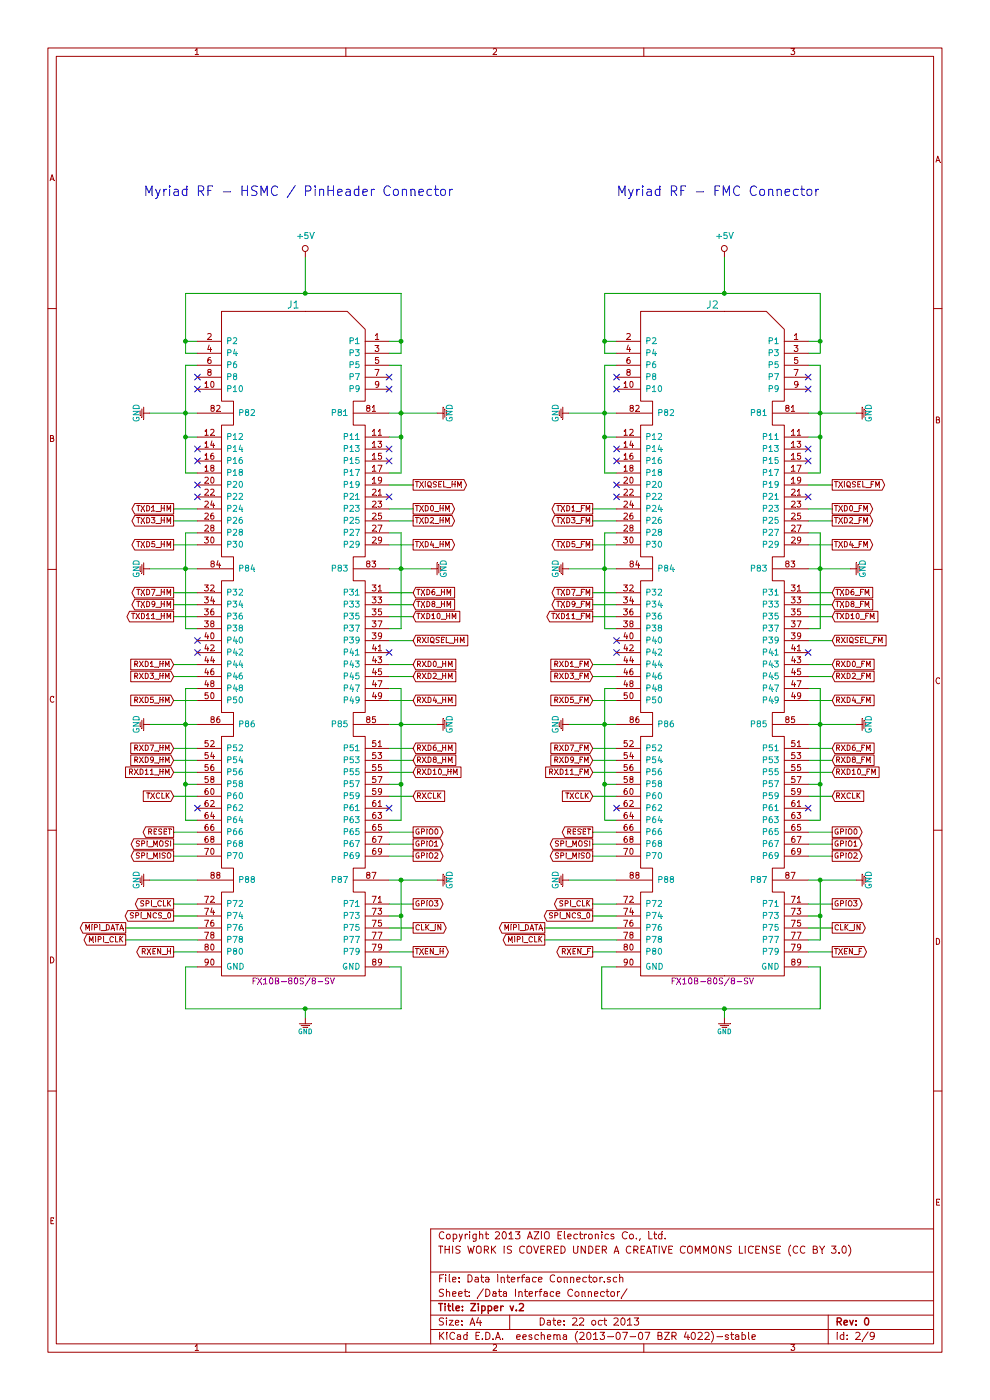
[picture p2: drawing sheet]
EESchema Schematic File Version 2
LIBS:Zipper-cache
LIBS:Zipper-cache
EELAYER 27 0
EELAYER END
$Descr A4 8268 11693 portrait
encoding utf-8
Sheet 2 9
Title "Zipper v.2"
Date "22 oct 2013"
Rev "0"
Comp ""
Comment1 "THIS WORK IS COVERED UNDER A CREATIVE COMMONS LICENSE (CC BY 3.0)"
Comment2 "Copyright 2013 AZIO Electronics Co., Ltd."
Comment3 ""
Comment4 ""
$EndDescr
Connection ~ 5050 3650
Wire Wire Line
	5050 3950 5050 3050
Wire Wire Line
	5050 3950 5150 3950
Wire Wire Line
	6750 4550 6950 4550
Wire Wire Line
	6750 5050 6950 5050
Wire Wire Line
	4950 4250 5150 4250
Wire Wire Line
	4950 4550 5150 4550
Wire Wire Line
	4950 5050 5150 5050
Wire Wire Line
	4950 5550 5150 5550
Wire Wire Line
	4950 5850 5150 5850
Wire Wire Line
	4950 6350 5150 6350
Wire Wire Line
	4950 6650 5150 6650
Wire Wire Line
	5150 6950 4950 6950
Wire Wire Line
	4950 7150 5150 7150
Wire Wire Line
	4950 7650 5150 7650
Wire Wire Line
	5150 7950 4950 7950
Wire Wire Line
	6750 7150 6950 7150
Wire Wire Line
	6750 6650 6950 6650
Wire Wire Line
	6950 5350 6750 5350
Wire Wire Line
	6950 5650 6750 5650
Wire Wire Line
	6950 6450 6750 6450
Wire Wire Line
	6950 6250 6750 6250
Connection ~ 6850 6550
Wire Wire Line
	6750 6550 6850 6550
Wire Wire Line
	7100 4750 6750 4750
Wire Wire Line
	5150 7350 4750 7350
Wire Wire Line
	6750 6050 7150 6050
Wire Wire Line
	6750 5750 6850 5750
Wire Wire Line
	6850 5750 6850 6850
Wire Wire Line
	6850 6850 6750 6850
Wire Wire Line
	6850 7650 6750 7650
Wire Wire Line
	5150 6050 4750 6050
Wire Wire Line
	5150 4750 4750 4750
Wire Wire Line
	5150 5250 5050 5250
Wire Wire Line
	5050 5250 5050 4450
Wire Wire Line
	5150 3450 4750 3450
Wire Wire Line
	5050 3650 5150 3650
Wire Wire Line
	5050 3050 5150 3050
Connection ~ 6850 3450
Wire Wire Line
	6750 3950 6850 3950
Wire Wire Line
	6850 3950 6850 3050
Wire Wire Line
	6850 3050 6750 3050
Connection ~ 5050 2850
Wire Wire Line
	5150 2850 5050 2850
Wire Wire Line
	6750 2950 6850 2950
Wire Wire Line
	6850 2950 6850 2450
Wire Wire Line
	6850 2450 5050 2450
Wire Wire Line
	5050 2450 5050 2950
Wire Wire Line
	5050 2950 5150 2950
Wire Wire Line
	6750 2850 6850 2850
Connection ~ 6850 2850
Wire Wire Line
	6750 3650 6850 3650
Connection ~ 6850 3650
Wire Wire Line
	7150 3450 6750 3450
Connection ~ 5050 3450
Wire Wire Line
	5050 4450 5150 4450
Connection ~ 5050 4750
Wire Wire Line
	5150 5750 5050 5750
Wire Wire Line
	5050 5750 5050 6850
Wire Wire Line
	5050 6850 5150 6850
Connection ~ 5050 6050
Wire Wire Line
	5050 6550 5150 6550
Connection ~ 5050 6550
Wire Wire Line
	6850 7350 6850 7850
Wire Wire Line
	6850 7850 6750 7850
Connection ~ 6850 7650
Connection ~ 6850 6050
Wire Wire Line
	6750 7350 7150 7350
Connection ~ 6850 7350
Wire Wire Line
	6750 5250 6850 5250
Wire Wire Line
	6850 5250 6850 4450
Wire Wire Line
	6850 4450 6750 4450
Connection ~ 6850 4750
Wire Wire Line
	6950 6350 6750 6350
Wire Wire Line
	6950 5850 6750 5850
Wire Wire Line
	6950 5550 6750 5550
Wire Wire Line
	6950 4050 6750 4050
Wire Wire Line
	6950 4350 6750 4350
Wire Wire Line
	6750 6950 6950 6950
Wire Wire Line
	6950 7750 6750 7750
Wire Wire Line
	6950 7950 6750 7950
Wire Wire Line
	4950 7550 5150 7550
Wire Wire Line
	4950 7050 5150 7050
Wire Wire Line
	4950 6450 5150 6450
Wire Wire Line
	4950 6250 5150 6250
Wire Wire Line
	4950 5650 5150 5650
Wire Wire Line
	4950 5150 5150 5150
Wire Wire Line
	4950 4350 5150 4350
Wire Wire Line
	6750 5150 6950 5150
Wire Wire Line
	6750 4950 6950 4950
Wire Wire Line
	6750 7050 6950 7050
Text GLabel 6950 7950 2    45   Output ~ 0
TXEN_F
Text GLabel 6950 7750 2    45   Output ~ 0
CLK_IN
Text GLabel 6950 7150 2    45   Output ~ 0
GPIO2
Text GLabel 6950 7050 2    45   Output ~ 0
GPIO1
Text GLabel 6950 6950 2    45   Output ~ 0
GPIO0
Text GLabel 6950 6650 2    45   Input ~ 0
RXCLK
Text GLabel 6950 6450 2    45   Input ~ 0
RXD10_FM
Text GLabel 6950 6350 2    45   Input ~ 0
RXD8_FM
Text GLabel 6950 6250 2    45   Input ~ 0
RXD6_FM
Text GLabel 6950 5850 2    45   Input ~ 0
RXD4_FM
Text GLabel 6950 5650 2    45   Input ~ 0
RXD2_FM
Text GLabel 6950 5550 2    45   Input ~ 0
RXD0_FM
Text GLabel 6950 5350 2    45   Input ~ 0
RXIQSEL_FM
Text GLabel 6950 5150 2    45   Input ~ 0
TXD10_FM
Text GLabel 6950 5050 2    45   Input ~ 0
TXD8_FM
Text GLabel 6950 4950 2    45   Input ~ 0
TXD6_FM
Text GLabel 6950 4550 2    45   Output ~ 0
TXD4_FM
Text GLabel 6950 4350 2    45   Output ~ 0
TXD2_FM
Text GLabel 6950 4250 2    45   Output ~ 0
TXD0_FM
Text GLabel 6950 4050 2    45   Output ~ 0
TXIQSEL_FM
Text GLabel 4950 7950 0    45   Output ~ 0
RXEN_F
Text GLabel 4950 7650 0    45   Output ~ 0
SPI_NCS_0
Text GLabel 4950 7550 0    45   Output ~ 0
SPI_CLK
Text GLabel 4950 7150 0    45   Output ~ 0
SPI_MISO
Text GLabel 4950 7050 0    45   Output ~ 0
SPI_MOSI
Text GLabel 4950 6950 0    45   Output ~ 0
RESET
Text GLabel 4950 6650 0    45   Input ~ 0
TXCLK
Text GLabel 4950 6450 0    45   Input ~ 0
RXD11_FM
Text GLabel 4950 6350 0    45   Input ~ 0
RXD9_FM
Text GLabel 4950 6250 0    45   Input ~ 0
RXD7_FM
Text GLabel 4950 5850 0    45   Input ~ 0
RXD5_FM
Text GLabel 4950 5650 0    45   Input ~ 0
RXD3_FM
Text GLabel 4950 5550 0    45   Input ~ 0
RXD1_FM
Text GLabel 4950 5150 0    45   Output ~ 0
TXD11_FM
Text GLabel 4950 5050 0    45   Output ~ 0
TXD9_FM
Text GLabel 4950 4950 0    45   Output ~ 0
TXD7_FM
Text GLabel 4950 4550 0    45   Output ~ 0
TXD5_FM
Text GLabel 4950 4350 0    45   Output ~ 0
TXD3_FM
Text GLabel 4950 4250 0    45   Output ~ 0
TXD1_FM
$Comp
L GND #01
U 1 1
P 7200 3450
F 0 "#01" H 7250 3500 50  0001 C CNN
F 1 "GND" H 7200 3390 50  0000 C CNN
F 2 "" H 7200 3450 60  0001 C CNN
F 3 "" H 7200 3450 60  0001 C CNN
	1    7200 3450
	0    -1   -1   0   
$EndComp
$Comp
L GND #02
U 1 1
P 7150 4750
F 0 "#02" H 7200 4800 50  0001 C CNN
F 1 "GND" H 7150 4690 50  0000 C CNN
F 2 "" H 7150 4750 60  0001 C CNN
F 3 "" H 7150 4750 60  0001 C CNN
	1    7150 4750
	0    -1   -1   0   
$EndComp
$Comp
L GND #03
U 1 1
P 7200 6050
F 0 "#03" H 7250 6100 50  0001 C CNN
F 1 "GND" H 7200 5990 50  0000 C CNN
F 2 "" H 7200 6050 60  0001 C CNN
F 3 "" H 7200 6050 60  0001 C CNN
	1    7200 6050
	0    -1   -1   0   
$EndComp
$Comp
L GND #04
U 1 1
P 7200 7350
F 0 "#04" H 7250 7400 50  0001 C CNN
F 1 "GND" H 7200 7290 50  0000 C CNN
F 2 "" H 7200 7350 60  0001 C CNN
F 3 "" H 7200 7350 60  0001 C CNN
	1    7200 7350
	0    -1   -1   0   
$EndComp
$Comp
L GND #05
U 1 1
P 4700 7350
F 0 "#05" H 4750 7400 50  0001 C CNN
F 1 "GND" H 4700 7290 50  0000 C CNN
F 2 "" H 4700 7350 60  0001 C CNN
F 3 "" H 4700 7350 60  0001 C CNN
	1    4700 7350
	0    1    1    0   
$EndComp
$Comp
L GND #06
U 1 1
P 4700 6050
F 0 "#06" H 4750 6100 50  0001 C CNN
F 1 "GND" H 4700 5990 50  0000 C CNN
F 2 "" H 4700 6050 60  0001 C CNN
F 3 "" H 4700 6050 60  0001 C CNN
	1    4700 6050
	0    1    1    0   
$EndComp
$Comp
L GND #07
U 1 1
P 4700 4750
F 0 "#07" H 4750 4800 50  0001 C CNN
F 1 "GND" H 4700 4690 50  0000 C CNN
F 2 "" H 4700 4750 60  0001 C CNN
F 3 "" H 4700 4750 60  0001 C CNN
	1    4700 4750
	0    1    1    0   
$EndComp
$Comp
L GND #08
U 1 1
P 4700 3450
F 0 "#08" H 4750 3500 50  0001 C CNN
F 1 "GND" H 4700 3390 50  0000 C CNN
F 2 "" H 4700 3450 60  0001 C CNN
F 3 "" H 4700 3450 60  0001 C CNN
	1    4700 3450
	0    1    1    0   
$EndComp
NoConn ~ 6750 3150
NoConn ~ 6750 3250
NoConn ~ 6750 3750
NoConn ~ 6750 3850
NoConn ~ 6750 4150
NoConn ~ 6750 5450
NoConn ~ 6750 6750
NoConn ~ 5150 5350
NoConn ~ 5150 5450
NoConn ~ 5150 4050
NoConn ~ 5150 4150
NoConn ~ 5150 3750
NoConn ~ 5150 3850
NoConn ~ 5150 3150
NoConn ~ 5150 3250
NoConn ~ 5150 6750
Wire Wire Line
	6950 4250 6750 4250
Wire Wire Line
	5150 4950 4950 4950
$Comp
L +5V #PWR09
U 1 1
P 6050 2150
F 0 "#PWR09" H 6050 2340 20  0001 C CNN
F 1 "+5V" H 6050 2325 50  0000 C CNN
F 2 "" H 6050 2150 60  0000 C CNN
F 3 "" H 6050 2150 60  0000 C CNN
	1    6050 2150
	1    0    0    -1  
$EndComp
Wire Wire Line
	6050 2150 6050 2450
Connection ~ 6050 2450
Wire Wire Line
	5025 8425 6850 8425
$Comp
L GND #PWR010
U 1 1
P 6050 8550
F 0 "#PWR010" H 6050 8650 40  0001 C CNN
F 1 "GND" H 6050 8480 40  0000 C CNN
F 2 "" H 6050 8550 60  0000 C CNN
F 3 "" H 6050 8550 60  0000 C CNN
	1    6050 8550
	1    0    0    -1  
$EndComp
Wire Wire Line
	6050 8500 6050 8425
Connection ~ 6050 8425
Connection ~ 1550 3650
Wire Wire Line
	1550 3950 1550 3050
Wire Wire Line
	1550 3950 1650 3950
Wire Wire Line
	3250 4550 3450 4550
Wire Wire Line
	3250 5050 3450 5050
Wire Wire Line
	1450 4250 1650 4250
Wire Wire Line
	1450 4550 1650 4550
Wire Wire Line
	1450 5050 1650 5050
Wire Wire Line
	1450 5550 1650 5550
Wire Wire Line
	1450 5850 1650 5850
Wire Wire Line
	1450 6350 1650 6350
Wire Wire Line
	1450 6650 1650 6650
Wire Wire Line
	1650 6950 1450 6950
Wire Wire Line
	1450 7150 1650 7150
Wire Wire Line
	1450 7650 1650 7650
Wire Wire Line
	1650 7950 1450 7950
Wire Wire Line
	3250 7150 3450 7150
Wire Wire Line
	3250 6650 3450 6650
Wire Wire Line
	3450 5350 3250 5350
Wire Wire Line
	3450 5650 3250 5650
Wire Wire Line
	3450 6450 3250 6450
Wire Wire Line
	3450 6250 3250 6250
Connection ~ 3350 6550
Wire Wire Line
	3250 6550 3350 6550
Wire Wire Line
	3600 4750 3250 4750
Wire Wire Line
	1650 7350 1250 7350
Wire Wire Line
	3250 6050 3650 6050
Wire Wire Line
	3250 5750 3350 5750
Wire Wire Line
	3350 5750 3350 6850
Wire Wire Line
	3350 6850 3250 6850
Wire Wire Line
	3350 7650 3250 7650
Wire Wire Line
	1650 6050 1250 6050
Wire Wire Line
	1650 4750 1250 4750
Wire Wire Line
	1650 5250 1550 5250
Wire Wire Line
	1550 5250 1550 4450
Wire Wire Line
	1650 3450 1250 3450
Wire Wire Line
	1550 3650 1650 3650
Wire Wire Line
	1550 3050 1650 3050
Connection ~ 3350 3450
Wire Wire Line
	3250 3950 3350 3950
Wire Wire Line
	3350 3950 3350 3050
Wire Wire Line
	3350 3050 3250 3050
Connection ~ 1550 2850
Wire Wire Line
	1650 2850 1550 2850
Wire Wire Line
	3250 2950 3350 2950
Wire Wire Line
	3350 2950 3350 2450
Wire Wire Line
	3350 2450 1550 2450
Wire Wire Line
	1550 2450 1550 2950
Wire Wire Line
	1550 2950 1650 2950
Wire Wire Line
	3250 2850 3350 2850
Connection ~ 3350 2850
Wire Wire Line
	3250 3650 3350 3650
Connection ~ 3350 3650
Wire Wire Line
	3650 3450 3250 3450
Connection ~ 1550 3450
Wire Wire Line
	1550 4450 1650 4450
Connection ~ 1550 4750
Wire Wire Line
	1650 5750 1550 5750
Wire Wire Line
	1550 5750 1550 6850
Wire Wire Line
	1550 6850 1650 6850
Connection ~ 1550 6050
Wire Wire Line
	1550 6550 1650 6550
Connection ~ 1550 6550
Wire Wire Line
	3350 7350 3350 7850
Wire Wire Line
	3350 7850 3250 7850
Connection ~ 3350 7650
Connection ~ 3350 6050
Wire Wire Line
	3250 7350 3650 7350
Connection ~ 3350 7350
Wire Wire Line
	3250 5250 3350 5250
Wire Wire Line
	3350 5250 3350 4450
Wire Wire Line
	3350 4450 3250 4450
Connection ~ 3350 4750
Wire Wire Line
	3450 6350 3250 6350
Wire Wire Line
	3450 5850 3250 5850
Wire Wire Line
	3450 5550 3250 5550
Wire Wire Line
	3450 4050 3250 4050
Wire Wire Line
	3450 4350 3250 4350
Wire Wire Line
	3250 6950 3450 6950
Wire Wire Line
	3450 7750 3250 7750
Wire Wire Line
	3450 7950 3250 7950
Wire Wire Line
	1450 7550 1650 7550
Wire Wire Line
	1450 7050 1650 7050
Wire Wire Line
	1450 6450 1650 6450
Wire Wire Line
	1450 6250 1650 6250
Wire Wire Line
	1450 5650 1650 5650
Wire Wire Line
	1450 5150 1650 5150
Wire Wire Line
	1450 4350 1650 4350
Wire Wire Line
	3250 5150 3450 5150
Wire Wire Line
	3250 4950 3450 4950
Wire Wire Line
	3250 7050 3450 7050
Text GLabel 3450 7950 2    45   Output ~ 0
TXEN_H
Text GLabel 3450 7750 2    45   Output ~ 0
CLK_IN
Text GLabel 3450 7150 2    45   Output ~ 0
GPIO2
Text GLabel 3450 7050 2    45   Output ~ 0
GPIO1
Text GLabel 3450 6950 2    45   Output ~ 0
GPIO0
Text GLabel 3450 6650 2    45   Input ~ 0
RXCLK
Text GLabel 3450 6450 2    45   Input ~ 0
RXD10_HM
Text GLabel 3450 6350 2    45   Input ~ 0
RXD8_HM
Text GLabel 3450 6250 2    45   Input ~ 0
RXD6_HM
Text GLabel 3450 5850 2    45   Input ~ 0
RXD4_HM
Text GLabel 3450 5650 2    45   Input ~ 0
RXD2_HM
Text GLabel 3450 5550 2    45   Input ~ 0
RXD0_HM
Text GLabel 3450 5350 2    45   Input ~ 0
RXIQSEL_HM
Text GLabel 3450 5150 2    45   Input ~ 0
TXD10_HM
Text GLabel 3450 5050 2    45   Input ~ 0
TXD8_HM
Text GLabel 3450 4950 2    45   Input ~ 0
TXD6_HM
Text GLabel 3450 4550 2    45   Output ~ 0
TXD4_HM
Text GLabel 3450 4350 2    45   Output ~ 0
TXD2_HM
Text GLabel 3450 4250 2    45   Output ~ 0
TXD0_HM
Text GLabel 3450 4050 2    45   Output ~ 0
TXIQSEL_HM
Text GLabel 1450 7950 0    45   Output ~ 0
RXEN_H
Text GLabel 1450 7650 0    45   Output ~ 0
SPI_NCS_0
Text GLabel 1450 7550 0    45   Output ~ 0
SPI_CLK
Text GLabel 1450 7150 0    45   Output ~ 0
SPI_MISO
Text GLabel 1450 7050 0    45   Output ~ 0
SPI_MOSI
Text GLabel 1450 6950 0    45   Output ~ 0
RESET
Text GLabel 1450 6650 0    45   Input ~ 0
TXCLK
Text GLabel 1450 6450 0    45   Input ~ 0
RXD11_HM
Text GLabel 1450 6350 0    45   Input ~ 0
RXD9_HM
Text GLabel 1450 6250 0    45   Input ~ 0
RXD7_HM
Text GLabel 1450 5850 0    45   Input ~ 0
RXD5_HM
Text GLabel 1450 5650 0    45   Input ~ 0
RXD3_HM
Text GLabel 1450 5550 0    45   Input ~ 0
RXD1_HM
Text GLabel 1450 5150 0    45   Output ~ 0
TXD11_HM
Text GLabel 1450 5050 0    45   Output ~ 0
TXD9_HM
Text GLabel 1450 4950 0    45   Output ~ 0
TXD7_HM
Text GLabel 1450 4550 0    45   Output ~ 0
TXD5_HM
Text GLabel 1450 4350 0    45   Output ~ 0
TXD3_HM
Text GLabel 1450 4250 0    45   Output ~ 0
TXD1_HM
$Comp
L GND #011
U 1 1
P 3700 3450
F 0 "#011" H 3750 3500 50  0001 C CNN
F 1 "GND" H 3700 3390 50  0000 C CNN
F 2 "" H 3700 3450 60  0001 C CNN
F 3 "" H 3700 3450 60  0001 C CNN
	1    3700 3450
	0    -1   -1   0   
$EndComp
$Comp
L GND #012
U 1 1
P 3650 4750
F 0 "#012" H 3700 4800 50  0001 C CNN
F 1 "GND" H 3650 4690 50  0000 C CNN
F 2 "" H 3650 4750 60  0001 C CNN
F 3 "" H 3650 4750 60  0001 C CNN
	1    3650 4750
	0    -1   -1   0   
$EndComp
$Comp
L GND #013
U 1 1
P 3700 6050
F 0 "#013" H 3750 6100 50  0001 C CNN
F 1 "GND" H 3700 5990 50  0000 C CNN
F 2 "" H 3700 6050 60  0001 C CNN
F 3 "" H 3700 6050 60  0001 C CNN
	1    3700 6050
	0    -1   -1   0   
$EndComp
$Comp
L GND #014
U 1 1
P 3700 7350
F 0 "#014" H 3750 7400 50  0001 C CNN
F 1 "GND" H 3700 7290 50  0000 C CNN
F 2 "" H 3700 7350 60  0001 C CNN
F 3 "" H 3700 7350 60  0001 C CNN
	1    3700 7350
	0    -1   -1   0   
$EndComp
$Comp
L GND #015
U 1 1
P 1200 7350
F 0 "#015" H 1250 7400 50  0001 C CNN
F 1 "GND" H 1200 7290 50  0000 C CNN
F 2 "" H 1200 7350 60  0001 C CNN
F 3 "" H 1200 7350 60  0001 C CNN
	1    1200 7350
	0    1    1    0   
$EndComp
$Comp
L GND #016
U 1 1
P 1200 6050
F 0 "#016" H 1250 6100 50  0001 C CNN
F 1 "GND" H 1200 5990 50  0000 C CNN
F 2 "" H 1200 6050 60  0001 C CNN
F 3 "" H 1200 6050 60  0001 C CNN
	1    1200 6050
	0    1    1    0   
$EndComp
$Comp
L GND #017
U 1 1
P 1200 4750
F 0 "#017" H 1250 4800 50  0001 C CNN
F 1 "GND" H 1200 4690 50  0000 C CNN
F 2 "" H 1200 4750 60  0001 C CNN
F 3 "" H 1200 4750 60  0001 C CNN
	1    1200 4750
	0    1    1    0   
$EndComp
$Comp
L GND #018
U 1 1
P 1200 3450
F 0 "#018" H 1250 3500 50  0001 C CNN
F 1 "GND" H 1200 3390 50  0000 C CNN
F 2 "" H 1200 3450 60  0001 C CNN
F 3 "" H 1200 3450 60  0001 C CNN
	1    1200 3450
	0    1    1    0   
$EndComp
NoConn ~ 3250 3150
NoConn ~ 3250 3250
NoConn ~ 3250 3750
NoConn ~ 3250 3850
NoConn ~ 3250 4150
NoConn ~ 3250 5450
NoConn ~ 3250 6750
NoConn ~ 1650 5350
NoConn ~ 1650 5450
NoConn ~ 1650 4050
NoConn ~ 1650 4150
NoConn ~ 1650 3750
NoConn ~ 1650 3850
NoConn ~ 1650 3150
NoConn ~ 1650 3250
NoConn ~ 1650 6750
Wire Wire Line
	3450 4250 3250 4250
Wire Wire Line
	1650 4950 1450 4950
$Comp
L +5V #PWR019
U 1 1
P 2550 2150
F 0 "#PWR019" H 2550 2340 20  0001 C CNN
F 1 "+5V" H 2550 2325 50  0000 C CNN
F 2 "" H 2550 2150 60  0000 C CNN
F 3 "" H 2550 2150 60  0000 C CNN
	1    2550 2150
	1    0    0    -1  
$EndComp
Wire Wire Line
	2550 2150 2550 2450
Connection ~ 2550 2450
Wire Wire Line
	1550 8425 3350 8425
$Comp
L GND #PWR020
U 1 1
P 2550 8550
F 0 "#PWR020" H 2550 8650 40  0001 C CNN
F 1 "GND" H 2550 8480 40  0000 C CNN
F 2 "" H 2550 8550 60  0000 C CNN
F 3 "" H 2550 8550 60  0000 C CNN
	1    2550 8550
	1    0    0    -1  
$EndComp
Wire Wire Line
	2550 8500 2550 8425
Connection ~ 2550 8425
Text Notes 1200 1650 0    79   ~ 0
Myriad RF - HSMC / PinHeader Connector
Text Notes 5150 1650 0    79   ~ 0
Myriad RF - FMC Connector
Wire Wire Line
	3250 8075 3350 8075
Wire Wire Line
	3350 8075 3350 8425
Wire Wire Line
	1650 8075 1550 8075
Wire Wire Line
	1550 8075 1550 8425
Wire Wire Line
	6750 8075 6850 8075
Wire Wire Line
	6850 8075 6850 8425
Wire Wire Line
	5150 8075 5025 8075
Wire Wire Line
	5025 8075 5025 8425
$Comp
L FX10B-80S/8-SV J1
U 1 1
P 2450 5350
F 0 "J1" H 2450 8150 60  0000 C CNN
F 1 "FX10B-80S/8-SV" H 2475 2375 60  0001 C CNN
F 2 "FX10B_80S_8_SV" H 2450 5350 60  0001 C CNN
F 3 "" H 2450 5350 60  0000 C CNN
F 4 "CONN, RECEPT, 80POS, W/POST, SMD," H 2900 8300 60  0001 C CNN "Description"
F 5 "FX10B-80S/8-SV(71)" H 3000 8400 60  0001 C CNN "Manufacturer Part Number"
F 6 "Hirose Electric Co Ltd" H 3100 8500 60  0001 C CNN "Manufacturer"
F 7 "DigiKey" H 3200 8600 60  0001 C CNN "Vendor"
F 8 "H11236-ND" H 3300 8700 60  0001 C CNN "Vendor Part Number"
F 9 "FX10B-80S/8-SV" H 2450 2500 50  0000 C CNN "Component Value"
	1    2450 5350
	1    0    0    -1  
$EndComp
$Comp
L FX10B-80S/8-SV J2
U 1 1
P 5950 5350
F 0 "J2" H 5950 8150 60  0000 C CNN
F 1 "FX10B-80S/8-SV" H 5975 2375 60  0001 C CNN
F 2 "FX10B_80S_8_SV" H 5950 5350 60  0001 C CNN
F 3 "" H 5950 5350 60  0000 C CNN
F 4 "CONN, RECEPT, 80POS, W/POST, SMD," H 6400 8300 60  0001 C CNN "Description"
F 5 "FX10B-80S/8-SV(71)" H 6500 8400 60  0001 C CNN "Manufacturer Part Number"
F 6 "Hirose Electric Co Ltd" H 6600 8500 60  0001 C CNN "Manufacturer"
F 7 "DigiKey" H 6700 8600 60  0001 C CNN "Vendor"
F 8 "H11236-ND" H 6800 8700 60  0001 C CNN "Vendor Part Number"
F 9 "FX10B-80S/8-SV" H 5950 2500 50  0000 C CNN "Component Value"
	1    5950 5350
	1    0    0    -1  
$EndComp
Text GLabel 1050 7750 0    45   Output ~ 0
MIPI_DATA
Text GLabel 1050 7850 0    45   Output ~ 0
MIPI_CLK
Wire Wire Line
	1050 7750 1650 7750
Wire Wire Line
	1650 7850 1050 7850
Wire Wire Line
	3250 7550 3450 7550
Text GLabel 3450 7550 2    45   Output ~ 0
GPIO3
Text GLabel 4550 7750 0    45   Output ~ 0
MIPI_DATA
Text GLabel 4550 7850 0    45   Output ~ 0
MIPI_CLK
Wire Wire Line
	4550 7750 5150 7750
Wire Wire Line
	5150 7850 4550 7850
Wire Wire Line
	6750 7550 6950 7550
Text GLabel 6950 7550 2    45   Output ~ 0
GPIO3
$EndSCHEMATC
